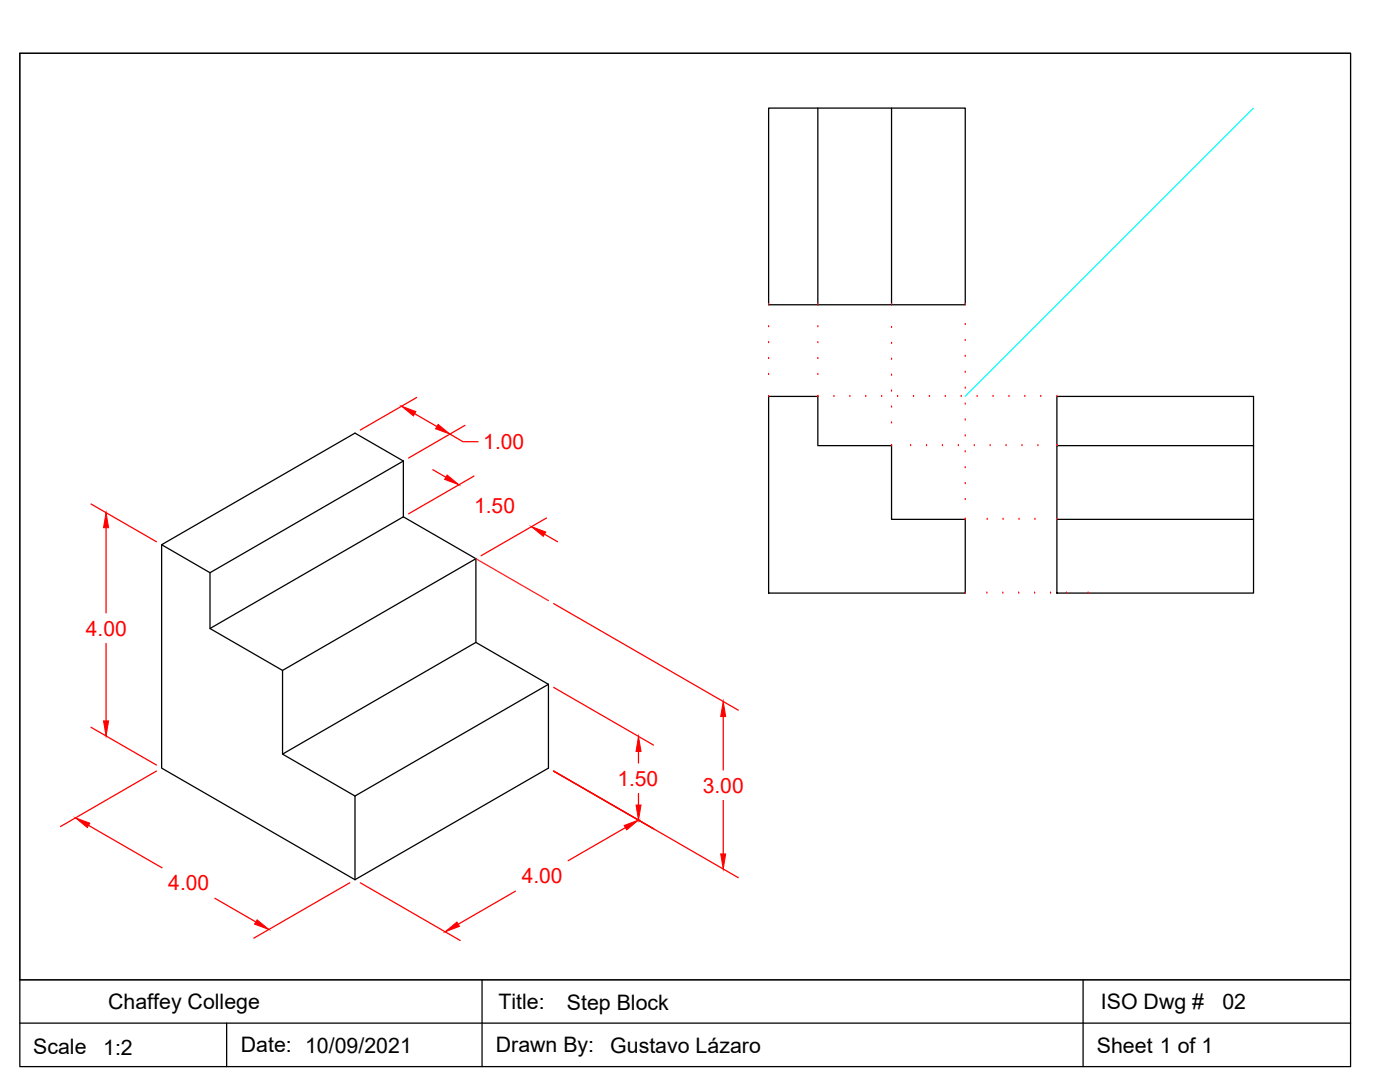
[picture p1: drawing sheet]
<svg xmlns="http://www.w3.org/2000/svg" width="279mm" height="216mm" viewBox="0 0 279 216" stroke-linecap="round" stroke-linejoin="round" font-family="sans-serif">
<!-- layer: Layer1 -->
<g fill="none" stroke="#000" stroke-width=".25">
<path d="M153.4 21.6h9.8v39.2h-9.8zM163.2 21.6h14.7v39.2h-14.7M177.9 21.6h14.7v39.2h-14.7M153.4 79.1h9.8v9.8h14.7v14.7h14.7v14.7h-39.2zM80.5 92l-9.7-5.6-38.5 22.3 9.6 5.6v11.1l14.5 8.4v16.7l14.4 8.3M80.5 92l-38.6 22.3M80.5 92v11.1M210.9 88.9v-9.8h39.3v9.8M32.3 108.7v44.6l38.5 22.2M80.5 103.1l-38.6 22.3M80.5 103.1l14.5 8.4M95 111.5l-38.6 22.3"/>
<path d="M95 111.5v16.7M210.9 103.6h39.3v14.7h-39.3zM210.9 103.6v-14.7h39.3v14.7M95 128.2l-38.6 22.3M95 128.2l14.5 8.3M109.5 136.5l-38.7 22.3M109.5 136.5v16.8l-38.7 22.2M70.8 158.8v16.7"/>
</g>
<g fill="none" stroke="#f00" stroke-width=".25">
<path d="M83.2 79.3l-11.3 6.5M82.8 82.6l4.4 2.5M86.4 93.7l2.6 1.5M89.8 86.6l2.6 1.5h3M92.8 84.9l-11.3 6.5M94.6 95l-13.1 7.5M18.2 100.6l13 7.5M21.2 105.3v17M108.7 106.6l2.6 1.5M109.1 103.4l-13.1 7.5M21.2 128.4v15.4M110.5 137.2l19.9 11.5"/>
<path d="M110.5 120.4l36.8 21.3M18.2 145.1l13 7.6M31.2 153.9l-19.1 11M110.5 153.9l36.8 21.2M127.4 149.9v2.4M127.4 158.3v2.3M144.3 143v10.6M144.3 159.7v10.7M17.7 164.7l14.6 8.5M42.9 179.2l8.2 4.8M69.8 176.1l-19.1 11.1M71.9 176.1l19.9 11.6"/>
<path d="M102.9 177.8l-11.5 6.6M124.8 165.1l-11.4 6.6"/>
</g>
<g fill="#f00" stroke="#f00" stroke-width=".2">
<path d="M21.2 102.3l.5 3h-1z"/>
<path d="M20.7 143.8h1l-.5 3.1z"/>
<path d="M15.1 163.2l2.8 1.1-.5 .8z"/>
<path d="M51.3 183.5l2.4 2-2.9-1.1z"/>
<path d="M88.8 185.9l2.4-1.9 .5 .8z"/>
<path d="M124.6 164.7l2.8-1.1-2.3 2z"/>
<path d="M127.4 146.9l.5 3h-1z"/>
<path d="M126.9 160.6h1l-.5 3z"/>
<path d="M144.3 140l.5 3h-1z"/>
<path d="M143.8 170.4h1l-.5 3z"/>
<path d="M80.1 81l2.9 1.1-.5 .9z"/>
<path d="M87.4 84.7l2.4 1.9-2.9-1z"/>
<path d="M89.2 94.8l2.4 1.9-2.9-1z"/>
<path d="M106.1 105.1l2.8 1.1-.5 .8z"/>
</g>
<path d="M95 111.5l14.5 8.3" fill="none" stroke="#ed1f24" stroke-width=".25"/>
<!-- layer: Relational Lines -->
<g fill="none" stroke="#f00" stroke-width=".25">
<path d="M153.4 79.1h.1M153.4 74.7h.1M153.4 71.5h.1M153.4 68.4h.1M153.4 65.2h.1M153.4 60.8h.1M163.2 79.1h.1M163.2 74.7h.1M163.2 71.5h.1M163.2 68.4h.1M163.2 65.2h.1M163.2 60.8h.1"/>
<path d="M166.4 79.1h.1M169.6 79.1h.1M172.8 79.1h.1M176 79.1h.1M177.9 78h.1M177.9 74.9h.1M177.9 71.7h.1M177.9 68.5h.1M177.9 65.3h.1M177.9 60.8h.1M179.1 79.1h.1M182.3 79.1h.1"/>
<path d="M185.5 79.1h.1M188.7 79.1h.1M191.8 79.1h.1M192.6 77.4h.1M192.6 74.3h.1M192.6 71.1h.1M192.6 67.9h.1M192.6 64.7h.1M192.6 60.8h.1M195 79.1h.1M198.2 79.1h.1M201.4 79.1h.1"/>
<path d="M204.5 79.1h.1M207.7 79.1h.1M210.9 79.1h.1M177.9 88.9h.1M177.9 84.4h.1M177.9 81.2h.1M181.7 88.9h.1M184.9 88.9h.1M188.1 88.9h.1M191.3 88.9h.1M192.6 99.7h.1M192.6 96.5h.1"/>
<path d="M192.6 93.3h.1M192.6 90.1h.1M192.6 87h.1M192.6 83.8h.1M192.6 80.6h.1M194.4 88.9h.1M197.6 88.9h.1M200.8 88.9h.1M204 88.9h.1M207.1 88.9h.1M210.9 88.9h.1M192.6 103.6h.1"/>
<path d="M192.6 118.3h.1M197 118.3h.1M197 103.6h.1M200.1 118.3h.1M200.2 103.6h.1M203.3 118.3h.1M203.4 103.6h.1M206.5 118.3h.1M206.5 103.6h.1M209.7 118.3h.1M210.9 103.6h.1M212.8 118.3h.1"/>
<path d="M217.2 118.3h.1"/>
</g>
<!-- layer: Layer1 -->
<path d="M250.2 21.6l-57.6 57.5" fill="none" stroke="#0ff" stroke-width=".25"/>
<!-- layer: 0 -->
<path d="M4 10.6h265.5v202.2h-265.5zM4 195.5h265.5M96.2 195.5v17.3M216.2 195.5v17.3M4 204.2h265.5M45.2 204.2v8.6" fill="none" stroke="#000" stroke-width=".25"/>
<!-- layer: Layer1 -->
<path d="M4 10.6h265.5v184.9h-265.5z" fill="none" stroke="#000" stroke-width=".2"/>
<g font-size="4.3">
<text x="21.6" y="201.3">Chaffey College</text>
<text x="99.5" y="201.4">Title:</text>
<text x="113.1" y="201.5">Step Block</text>
<text x="219.7" y="201.3">ISO Dwg #</text>
<text x="243.9" y="201.3">02</text>
<text x="48.1" y="209.9">Date: 10/09/2021</text>
<text x="99" y="209.9">Drawn By:</text>
<text x="6.6" y="210.3">Scale</text>
<text x="20.6" y="210.4">1:2</text>
<text x="121.8" y="210">Gustavo Lázaro</text>
<text x="218.9" y="210">Sheet 1 of 1</text>
</g>
<g font-size="4.2" fill="#f00">
<text x="96.5" y="89.6">1.00</text>
<text x="94.6" y="102.4">1.50</text>
<text x="17.1" y="126.8">4.00</text>
<text x="123.2" y="156.8">1.50</text>
<text x="140.3" y="158.2">3.00</text>
<text x="33.6" y="177.7">4.00</text>
<text x="104.1" y="176.3">4.00</text>
</g>
</svg>
